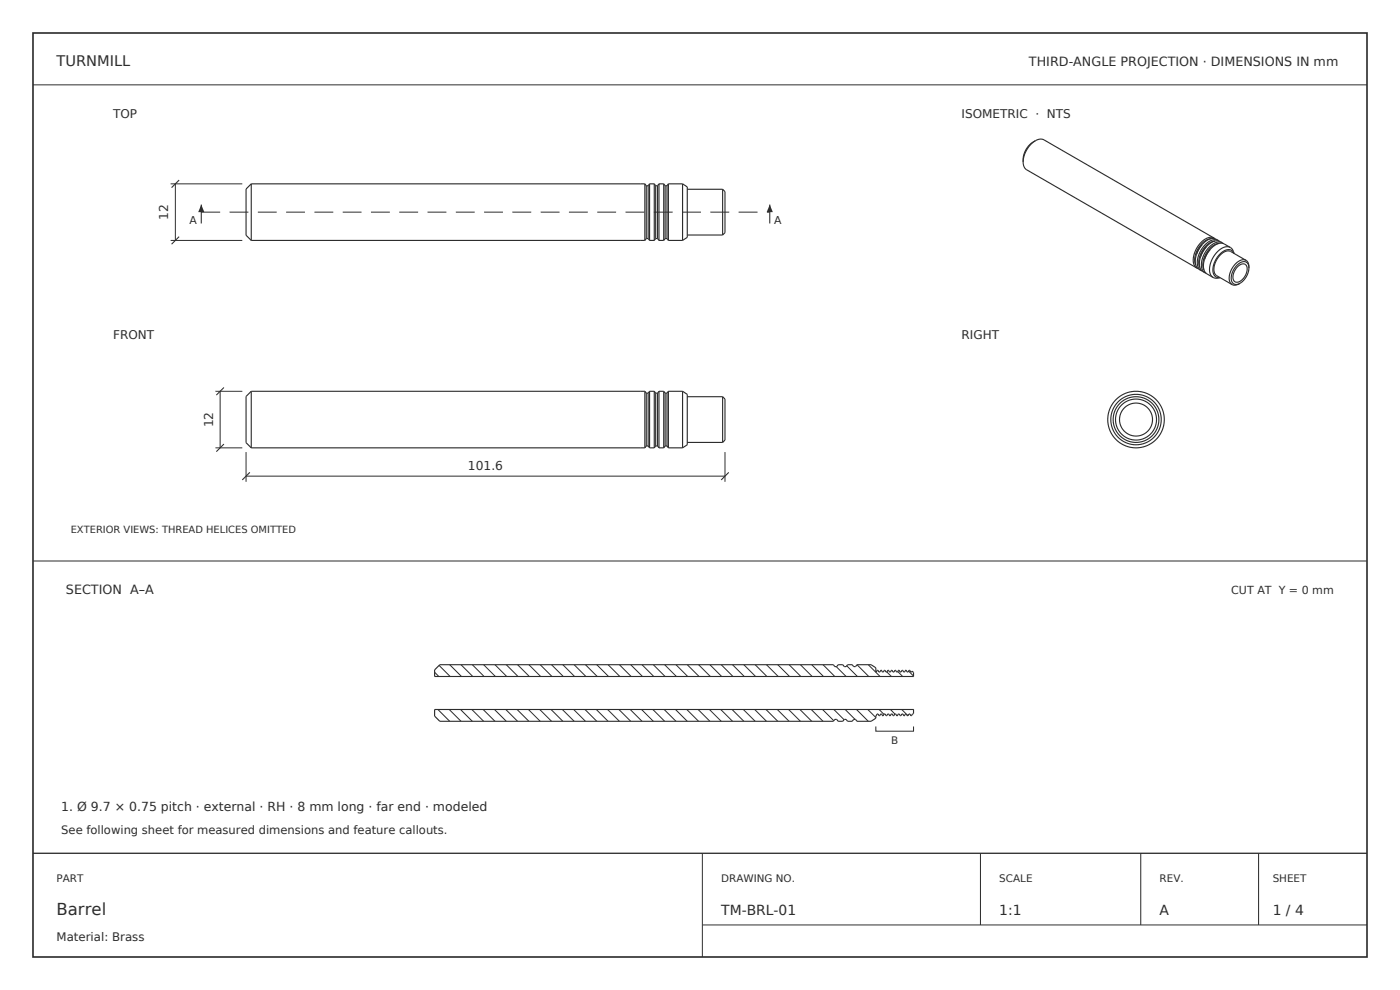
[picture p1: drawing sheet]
<svg xmlns="http://www.w3.org/2000/svg" width="297mm" height="210mm" viewBox="0 0 297 210" stroke-linecap="round" stroke-linejoin="round" font-family="sans-serif">
<path d="M7 7h283v196h-283z" fill="none" stroke="#223133" stroke-width=".35"/>
<g fill="none" stroke="#223133" stroke-width=".21">
<path d="M7 18h283M42.7 45h4M48.7 45h4M54.7 45h4M60.7 45h4M66.7 45h4M72.7 45h4M78.7 45h4M84.7 45h4M90.7 45h4M96.7 45h4M102.7 45h4"/>
<path d="M108.7 45h4M114.7 45h4M120.7 45h4M126.7 45h4M132.7 45h4M138.7 45h4M144.7 45h4M150.7 45h4M156.7 45h4M162.7 45h.6M149 181v22M149 196.2h141"/>
<path d="M208 181v15.2M242 181v15.2M267 181v15.2"/>
</g>
<path d="M7 181h283" fill="none" stroke="#223133" stroke-width=".28"/>
<g fill="none" stroke="#223133" stroke-width=".24">
<path d="M53.3 39l-1.1 1.1v9.8l1.1 1.1M53.3 39v12M53.3 39h83.5M136.8 39v12M136.8 39l.3 .4M137.1 39.4v11.2M137.1 39.4h.4M137.5 39.4v11.2M137.8 39h1M137.8 39v12M137.8 39l-.3 .4M138.8 39v12"/>
<path d="M138.8 39l.3 .4M139.1 39.4h.4M139.1 39.4v11.2M139.5 39.4v11.2M139.8 39h1M139.8 39v12M139.8 39l-.3 .4M140.8 39v12M140.8 39l.3 .4M141.1 39.4h.4M141.1 39.4v11.2M141.5 39.4v11.2"/>
<path d="M141.8 39h3M141.8 39v12M141.8 39l-.3 .4M144.8 39v12M144.8 39l1 .7v10.6l-1 .7M217.1 34.3l.1 1 .6 .7 36.1 20.9M219.6 29.9a4.7 4.7 0 0 0-2.5 4.4M219.6 29.9a1.81 1.81 0 0 1 1.9-.2l36.1 20.8M219.6 29.9a5.7 5.7 0 0 0-2.5 4.4M53.3 51h83.5M137.1 50.6l-.3 .4M137.1 50.6h.4"/>
<path d="M137.5 50.6l.3 .4M137.8 51h1M139.1 50.6h.4M139.1 50.6l-.3 .4M139.5 50.6l.3 .4M139.8 51h1M141.1 50.6h.4M141.1 50.6l-.3 .4M141.5 50.6l.3 .4M141.8 51h3M145.8 40.2h7.5M145.8 49.8h7.5"/>
<path d="M153.3 40.2v9.6M153.3 40.2l.5 .5v8.6l-.5 .5M253.8 54a2.52 2.52 0 0 0 .5 3.1l.5 .3M253.9 56.9l.2 .1M254.7 54.5a2.52 2.52 0 0 0 .4 3.1l.5 .3M254.8 57.4l.2 .1M255 51.9l-.6 .8-.6 1.3M255 51.9l-.8 1.1-.4 1M255.5 55a2.52 2.52 0 0 0 .5 3.1l1.3 .7M255.6 57.9l.2 .1M255.9 52.4l-.6 .8-.6 1.3M255.9 52.4l-.8 1.1-.4 1"/>
<path d="M256.8 52.9l-.7 .8-.6 1.3M256.8 52.9l-.8 1.1-.5 1M256.9 50.6a4.6 4.6 0 0 0-3.2 5.6M257.6 50.5l.2 .1M257.6 50.5a2.19 2.19 0 0 0-2.7 .8 4.5 4.5 0 0 0-1.4 5.2l.4 .4M257.8 51.1a4.6 4.6 0 0 0-3.3 5.6M258.4 51l-.4-.2a2.31 2.31 0 0 0-2.8 .9l-.2 .2M258.4 51l.2 .1M258.4 51a2.19 2.19 0 0 0-2.6 .8 4.5 4.5 0 0 0-1.4 5.2l.4 .4M258.6 51.6a4.6 4.6 0 0 0-3.2 5.6M259.3 51.5l-.4-.2a2.31 2.31 0 0 0-2.8 .9l-.2 .2M259.3 51.5l.2 .1"/>
<path d="M259.3 51.5a2.19 2.19 0 0 0-2.6 .8 4.5 4.5 0 0 0-1.5 5.2l.4 .4M261 52.5l-1.3-.7a2.31 2.31 0 0 0-2.8 .9l-.1 .2M261 52.5l.5 .5 .3 .8a1.46 1.46 0 0 0-2.5-.4 4.3 4.3 0 0 0-1.7 5 1.18 1.18 0 0 0 1.2 .5l-.8 .1-.7-.2M261 52.5a2.19 2.19 0 0 0-2.6 .8 4.5 4.5 0 0 0-1.4 5.2l.3 .3M262.5 56.6l.8-.6h.8a1.4 1.4 0 0 1 .3 2 2.19 2.19 0 0 1-2.3 1.8 1.35 1.35 0 0 1-.4-2zM264.3 55.2l-3.3-1.9a2.05 2.05 0 0 0-2.4 1 3.3 3.3 0 0 0-.7 4l3.5 2.1M264.3 55.2l.5 .6 .1 1M264.3 55.2a2.05 2.05 0 0 0-2.4 1 3.3 3.3 0 0 0-.8 3.9l.3 .3M264.9 56.8a1.22 1.22 0 0 0-.7-1.3 1.22 1.22 0 0 0-1.5 .5 3.2 3.2 0 0 0-1.1 4.1l.6 .2 .9-.2M264.9 56.8a4.2 4.2 0 0 1-1.8 3.3M263.1 60.1a1.75 1.75 0 0 1-1.5 .3h-.2M53.3 83l-1.1 1.1v9.8l1.1 1.1"/>
<path d="M53.3 83v12M53.3 95h83.5M53.3 83h83.5M136.8 83v12M136.8 83l.3 .4M137.1 83.4v11.2M137.1 94.6l-.3 .4M137.1 94.6h.4M137.1 83.4h.4M137.5 83.4v11.2M137.5 94.6l.3 .4M137.8 83v12"/>
<path d="M137.8 95h1M137.8 83h1M137.8 83l-.3 .4M138.8 83v12M138.8 83l.3 .4M139.1 83.4v11.2M139.1 94.6h.4M139.1 83.4h.4M139.1 94.6l-.3 .4M139.5 83.4v11.2M139.5 94.6l.3 .4M139.8 83v12"/>
<path d="M139.8 95h1M139.8 83h1M139.8 83l-.3 .4M140.8 83v12M140.8 83l.3 .4M141.1 83.4v11.2M141.1 94.6h.4M141.1 83.4h.4M141.1 94.6l-.3 .4M141.5 83.4v11.2M141.5 94.6l.3 .4M141.8 83v12"/>
<path d="M141.8 95h3M141.8 83h3M141.8 83l-.3 .4M144.8 83v12M144.8 83l1 .7v10.7l-1 .6M145.8 93.9h7.5M145.8 84.2h7.5M153.3 84.2v9.7M153.3 84.2l.5 .5v8.7l-.5 .5"/>
<circle cx="241" cy="89" r="5.4"/>
<circle cx="241" cy="89" r="4.8"/>
<circle cx="241" cy="89" r="4.3"/>
<circle cx="241" cy="89" r="3.5"/>
<circle cx="241" cy="89" r="6"/>
</g>
<path d="M42.7 43.4v4" fill="none" stroke="#223133" stroke-width=".23"/>
<path d="M42.7 43.4l.6 1.6h-1.2z" fill="#223133"/>
<path d="M163.3 43.4v4" fill="none" stroke="#223133" stroke-width=".23"/>
<path d="M163.3 43.4l.7 1.6h-1.4z" fill="#223133"/>
<g fill="none" stroke="#223133" stroke-width=".21">
<path d="M36.2 39h15.2M37.2 39v12M36.2 51h15.2M45.7 83h5.7M45.7 95h5.7M46.7 83v12M52.2 95.9v6.3M153.8 95.9v6.3M7 119h283M52.2 101h101.6M92.2 142.6l.9 .9M92.9 150.5l2.5 2.5"/>
<path d="M93.2 141.1l2.3 2.4M95.3 150.5l2.5 2.5M95.4 141l2.5 2.5M97.7 150.5l2.5 2.5M97.8 141l2.5 2.5M100.1 150.5l2.5 2.5M100.2 141l2.5 2.5M102.5 150.5l2.5 2.5M102.6 141l2.5 2.5M104.9 150.5l2.5 2.5M105 141l2.5 2.5M107.3 150.5l2.5 2.5"/>
<path d="M107.4 141l2.5 2.5M109.7 150.5l2.5 2.5M109.8 141l2.5 2.5M112.1 150.5l2.5 2.5M112.2 141l2.5 2.5M114.5 150.5l2.5 2.5M114.6 141l2.5 2.5M116.9 150.5l2.5 2.5M117 141l2.5 2.5M119.3 150.5l2.5 2.5M119.4 141l2.5 2.5M121.7 150.5l2.5 2.5"/>
<path d="M121.8 141l2.5 2.5M124.1 150.5l2.5 2.5M124.2 141l2.5 2.5M126.5 150.5l2.5 2.5M126.6 141l2.5 2.5M128.9 150.5l2.5 2.5M129 141l2.5 2.5M131.3 150.5l2.5 2.5M131.4 141l2.5 2.5M133.7 150.5l2.5 2.5M133.8 141l2.5 2.5M136.1 150.5l2.5 2.5"/>
<path d="M136.2 141l2.5 2.5M138.5 150.5l2.5 2.5M138.6 141l2.5 2.5M140.9 150.5l2.5 2.5M141 141l2.5 2.5M143.3 150.5l2.5 2.5M143.4 141l2.5 2.5M145.7 150.5l2.5 2.5M145.8 141l2.5 2.5M148.1 150.5l2.5 2.5M148.2 141l2.5 2.5M150.5 150.5l2.5 2.5"/>
<path d="M150.6 141l2.5 2.5M152.9 150.5l2.5 2.5M153 141l2.5 2.5M155.3 150.5l2.5 2.5M155.4 141l2.5 2.5M157.7 150.5l2.5 2.5M157.8 141l2.5 2.5M160.1 150.5l2.5 2.5M160.2 141l2.5 2.5M162.5 150.5l2.5 2.5M162.6 141l2.5 2.5M164.9 150.5l2.5 2.5"/>
<path d="M165 141l2.5 2.5M167.3 150.5l2.5 2.5M167.4 141l2.5 2.5M169.7 150.5l2.5 2.5M169.8 141l2.5 2.5M172.1 150.5l2.5 2.5M172.2 141l2.5 2.5M174.5 150.5l2.4 2.4M174.6 141l2.5 2.5M176.9 150.5l2.2 2.2M177.4 141.4l2.1 2.1M179.3 150.5l2.1 2.1"/>
<path d="M179.6 141.2l2.3 2.3M181.7 150.5l2.5 2.5M181.8 141l2.5 2.5M184.1 150.5l1.7 1.7M184.2 141l2.5 2.5M185.8 154.1v1h8v-1M186.5 150.5l1 1M188.1 142.5l1 1M188.9 150.5l.9 .9M190.5 142.5l1 1M191.3 150.5l.9 .9M192.3 151.5l.3 .3"/>
<path d="M192.8 142.4l1 1M193.7 150.5l.1 .1"/>
</g>
<path d="M92.2 150.5h101.6v.9l-.5 .5-.3-.5h-.2l-.2 .5-.3-.5h-.2l-.3 .5-.3-.5h-.2l-.2 .5-.3-.5h-.2l-.3 .5-.3-.5h-.2l-.2 .5-.3-.5h-.2l-.3 .5-.3-.5h-.2l-.2 .5-.3-.5h-.2l-.3 .5-.3-.5h-.2l-.2 .5-.3-.5h-.2l-.3 .5v.5l-1 .6h-3l-.3-.4h-.4l-.3 .4h-1l-.3-.4h-.4l-.3 .4h-1l-.3-.4h-.4l-.3 .4h-83.5l-1.1-1.1zM93.3 141h83.5l.3 .4h.4l.3-.4h1l.3 .4h.4l.3-.4h1l.3 .4h.4l.3-.4h3l1 .6v1l.3-.5 .4 .5h.1l.3-.5 .3 .5h.2l.2-.5 .4 .5h.1l.3-.5 .3 .5h.2l.2-.5 .4 .5h.1l.3-.5 .3 .5h.2l.2-.5 .4 .5h.1l.3-.5 .3 .5h.2l.3-.5 .3 .5h.1l.4-.5 .2 .5 .3-.2 .3 .2v.9h-101.6v-1.4z" fill="none" stroke="#223133" stroke-width=".24"/>
<path d="M38 38.2l-1.6 1.6M38 50.2l-1.6 1.6M47.5 82.2l-1.6 1.6M47.5 94.2l-1.6 1.6M53 100.2l-1.6 1.6M154.6 100.2l-1.6 1.6" fill="none" stroke="#223133" stroke-width=".23"/>
<text font-size="3.5" fill="#223133" x="12" y="194">Barrel</text>
<text font-size="3.1" fill="#223133" x="12" y="14">TURNMILL</text>
<g font-size="2.9" fill="#223133">
<text x="153" y="194">TM-BRL-01</text>
<text x="212" y="194">1:1</text>
<text x="246" y="194">A</text>
<text x="270" y="194">1 / 4</text>
</g>
<g font-size="2.7" fill="#223133">
<text x="218.3" y="14">THIRD-ANGLE PROJECTION · DIMENSIONS IN mm</text>
<text x="14" y="126">SECTION A–A</text>
<text x="13" y="172">1. Ø 9.7 × 0.75 pitch · external · RH · 8 mm long · far end · modeled</text>
</g>
<g font-size="2.6" fill="#223133">
<text x="35.7" y="46.7" transform="rotate(-90 35.7 46.7)">12</text>
<text x="45.2" y="90.7" transform="rotate(-90 45.2 90.7)">12</text>
<text x="99.3" y="99.7">101.6</text>
</g>
<g font-size="2.5" fill="#223133">
<text x="24" y="25">TOP</text>
<text x="204" y="25">ISOMETRIC · NTS</text>
<text x="24" y="72">FRONT</text>
<text x="204" y="72">RIGHT</text>
<text x="13" y="177">See following sheet for measured dimensions and feature callouts.</text>
<text x="12" y="199.6">Material: Brass</text>
</g>
<text font-size="2.4" fill="#223133" x="261.2" y="126">CUT AT Y = 0 mm</text>
<g font-size="2.3" fill="#223133">
<text x="40.2" y="47.6">A</text>
<text x="164.2" y="47.6">A</text>
</g>
<g font-size="2.2" fill="#223133">
<text x="189" y="157.8">B</text>
<text x="12" y="187">PART</text>
<text x="153" y="187">DRAWING NO.</text>
<text x="212" y="187">SCALE</text>
<text x="246" y="187">REV.</text>
<text x="270" y="187">SHEET</text>
</g>
<text font-size="2.1" fill="#223133" x="15" y="113">EXTERIOR VIEWS: THREAD HELICES OMITTED</text>
</svg>
